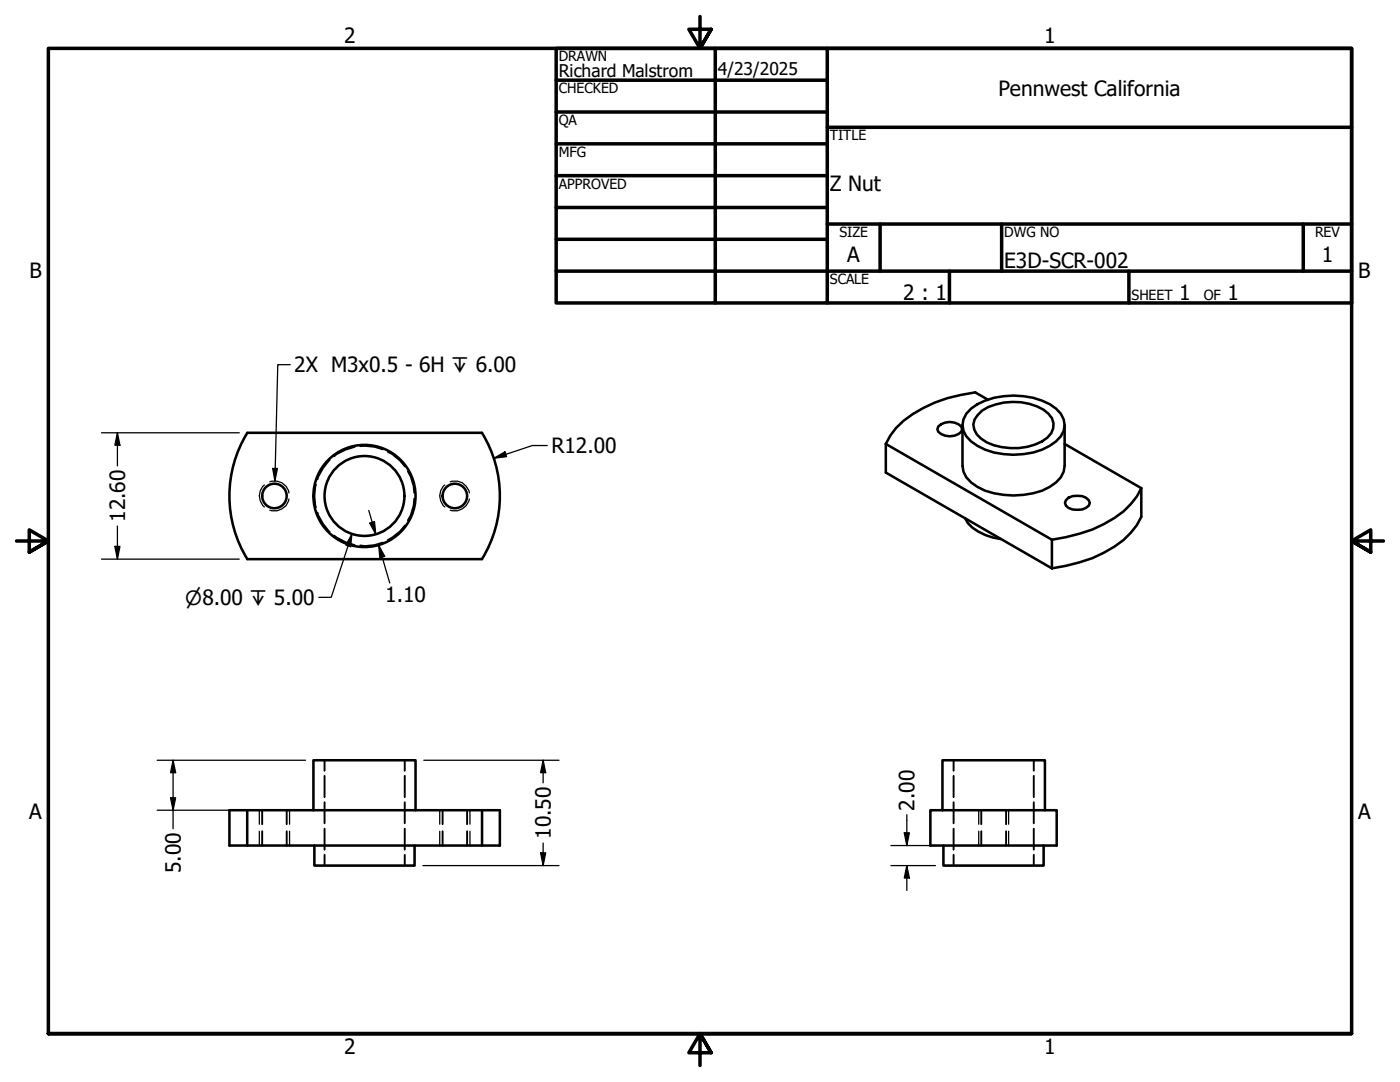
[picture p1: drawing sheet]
<svg xmlns="http://www.w3.org/2000/svg" width="279mm" height="216mm" viewBox="0 0 279 216" stroke-linecap="round" stroke-linejoin="round" font-family="sans-serif">
<!-- layer: Hidden (ANSI) -->
<g fill="none" stroke="#000" stroke-width=".38">
<path d="M63.1 96.7a8.2 8.2 0 0 0 0 4.5M65.8 91.8a9.2 9.2 0 0 0-2.4 3.8M70.8 89.2l-1.8 .5-1.8 .9-.5 .5M71.9 89h.9l1.9 .2 1.7 .5M77.4 90.2l.9 .4 1.5 1.3 1 1.2M81.4 94l.6 1.1 .5 1.9 .2 1.4M82.7 99.5l-.2 1.4-.5 1.9-.6 1M63.4 102.3a9.2 9.2 0 0 0 2.4 3.8M66.7 106.9l2.3 1.3 1.8 .6M76.4 108.3l-1.7 .5-1.9 .2-.9-.2M80.8 104.8l-1 1.2-1.5 1.3-.9 .5M64.8 151.7v2.1"/>
<path d="M64.8 154.8v4.3M80.8 151.7v2.1M80.8 154.8v4.3M190.3 151.7v2.1M190.3 154.8v4.3M206.3 151.7v2.1M206.3 154.8v4.3M52.3 161.7v2.8M52.3 165.9v2.8M57.2 161.7v2.8M57.2 165.9v2.8M64.8 160.1v4.2"/>
<path d="M64.8 165.4v4.1M64.8 170.6v2.1M80.8 160.1v4.2M80.8 165.4v4.1M80.8 170.6v2.1M88.3 161.7v2.8M88.3 165.9v2.8M93.2 161.7v2.8M93.2 165.9v2.8M190.3 160.1v4.2M190.3 165.4v4.1M190.3 170.6v2.1"/>
<path d="M195.8 161.7v2.8M195.8 165.9v2.8M200.8 161.7v2.8M200.8 165.9v2.8M206.3 160.1v4.2M206.3 165.4v4.1M206.3 170.6v2.1"/>
</g>
<!-- layer: Hidden Narrow (ANSI) -->
<g fill="none" stroke="#000" stroke-width=".25">
<path d="M52.8 96.8a2.87 2.87 0 0 0 0 4.4M53.8 96.1a2.84 2.84 0 0 1 3.9 2.3M57.7 99.6a2.94 2.94 0 0 1-3.9 2.2M88.8 96.8a2.87 2.87 0 0 0 0 4.4M89.9 96.1a2.84 2.84 0 0 1 3.8 2.3M93.7 99.6a2.94 2.94 0 0 1-3.8 2.2M51.8 161.7v2.8M51.8 165.9v2.8M57.8 161.7v2.8M57.8 165.9v2.8M87.8 161.7v2.8M87.8 165.9v2.8"/>
<path d="M93.8 161.7v2.8M93.8 165.9v2.8M195.3 161.7v2.8M195.3 165.9v2.8M201.3 161.7v2.8M201.3 165.9v2.8"/>
</g>
<!-- layer: Visible (ANSI) -->
<g fill="none" stroke="#000" stroke-width=".51">
<path d="M197.2 79.8l-2.6-1.5a27.8 27.8 0 0 0-14.3 5.6l-1.5 1.5-1.1 1.5-.9 1.7M49.4 86.4h46.8a24 24 0 0 1 0 25.2l-46.8-.1a24 24 0 0 1 0-25.1zM176.8 88.6v5.7l33.1 19.1M176.8 88.6l33.1 19.1M187.3 85.1a3.4 3.4 0 0 1 4.5 0l.2 .6a2.37 2.37 0 0 1-2.5 1.4 2.37 2.37 0 0 1-2.4-1.4zM192.1 84.8v8.2a5 5 0 0 0 3 4.2 16 16 0 0 0 14.4 0 5 5 0 0 0 3-4.2v-8.2M193.8 81.5a14.7 14.7 0 0 1 12.4-2.1 9.5 9.5 0 0 1 5.5 3.1 3.9 3.9 0 0 1-.9 5.6 14.4 14.4 0 0 1-12.4 2.2 10 10 0 0 1-5.6-3.2 3.9 3.9 0 0 1 1-5.6zM196 81.9a12.3 12.3 0 0 1 12.2-.2 3.4 3.4 0 0 1 1.6 4.7 7.5 7.5 0 0 1-4.8 2.8 11.9 11.9 0 0 1-9.2-1.7 3.1 3.1 0 0 1-.7-4.7zM212.5 88.6l15.3 8.8M213.2 99.3a3.7 3.7 0 0 1 4.1 .5l.2 .5a2.18 2.18 0 0 1-2.5 1.4 2.07 2.07 0 0 1-2.5-1.4l.2-.5zM227.8 97.4v5.7a15.1 15.1 0 0 1-7.5 7.2 33.7 33.7 0 0 1-10.4 3.1M227.8 97.4a15.1 15.1 0 0 1-7.5 7.2 33.7 33.7 0 0 1-10.4 3.1"/>
<path d="M192.6 103.4a6.8 6.8 0 0 0 4 3.3l1.5 .6 1.7 .3M209.9 107.7v5.7M45.8 161.7h54v7h-54zM49.3 161.7v7M62.5 161.7v-10h20.4v10M62.7 168.7v4h20v-4M96.2 161.7v7M185.7 161.7h25.2v7h-25.2zM188.1 161.7v-10h20.4v10M188.3 168.7v4h20v-4"/>
<circle cx="54.8" cy="99" r="2.44"/>
<circle cx="72.7" cy="99" r="8"/>
<circle cx="72.7" cy="99" r="10.2"/>
<circle cx="90.8" cy="99" r="2.44"/>
</g>
<!-- layer: Border (ANSI) -->
<g fill="none" stroke="#000" stroke-width=".7">
<path d="M111 9.7h158.7v50.8h-158.7zM111 16h54.1M139.7 3.3v6.4l-2.2-3.9h4.4l-2.2 3.9 2.2-3.9M142.7 9.7v50.8M165.1 9.7v50.8M111 22.4h54.1M111 28.7h54.1M111 35.1h54.1M165.1 25.4h104.6M111 41.4h54.1M111 47.8h54.1M111 54.1h158.7"/>
<path d="M165.1 44.7h104.6M175.6 44.7v9.4M189.5 54.1v6.4M199.9 44.7v9.4M225.3 54.1v6.4M260.1 44.7v9.4M3.3 107.9h6.4l-3.9-2.2v4.5l3.9-2.3-3.9 2.3M276.1 107.9h-6.4l3.9-2.2v4.5l-3.9-2.3 3.9 2.3M9.7 206.2v-196.5h260v196.5h-260h260M141.9 210.1l-2.2-3.9 2.2 3.9h-4.4l2.2-3.9v6.4"/>
</g>
<!-- layer: Dimension (ANSI) -->
<g fill="none" stroke="#000" stroke-width=".25">
<path d="M20.3 86.4h27.5M23.4 86.4l.5 2.4h-1zM23.4 86.4v6.6M98.6 91.4l2.2-1.2 .3 .9zM109.2 88.9h-3l-7.6 2.5M20.3 111.6h27.5M22.9 109h1l-.5 2.6zM23.4 105v6.6M73.6 101.9l1.4 4.7M73.8 104.4l.9-.3 .3 2.5zM75.6 108.8l1.2 2.2-1 .3zM75.6 108.8l2.2 7.5"/>
<path d="M31.4 151.7h29.6M34 159.2h1.1l-.6 2.5zM34.5 151.7l.6 2.5h-1.1zM34.5 151.7v13.7M84.6 151.7h27M108.4 151.7l.5 2.5h-1zM108.4 151.7v4.5M31.4 161.7h29.6M84.4 172.7h27.2M107.9 170.2h1l-.5 2.5zM108.4 168.2v4.5M177.8 172.7h8.9"/>
<path d="M177.8 168.7h8.9M180.5 166.2h1l-.5 2.5zM181 172.7l.5 2.5h-1zM181 162.6v6.1M181 172.7v5"/>
</g>
<path d="M23.4 86.4l.5 2.4h-1zM98.6 91.4l2.2-1.2 .3 .9zM22.9 109h1l-.5 2.6zM73.8 104.4l.9-.3 .3 2.5zM75.6 108.8l1.2 2.2-1 .3zM34 159.2h1.1l-.6 2.5zM34.5 151.7l.6 2.5h-1.1zM108.4 151.7l.5 2.5h-1zM107.9 170.2h1l-.5 2.5zM180.5 166.2h1l-.5 2.5zM181 172.7l.5 2.5h-1z" fill="#000"/>
<!-- layer: Symbol (ANSI) -->
<path d="M57.9 72.8h-2.5l-.5 23.1M54.4 93.5h1l-.5 2.4zM70.2 106.6l-.2 2.5-1-.3zM70.2 106.6l-4.1 12.6h-2.5" fill="none" stroke="#000" stroke-width=".25"/>
<path d="M54.4 93.5h1l-.5 2.4zM70.2 106.6l-.2 2.5-1-.3z" fill="#000"/>
<g font-size="4.2">
<text x="68.7" y="8.6">2</text>
<text x="208.4" y="8.6">1</text>
<text x="199.3" y="19.1">Pennwest California</text>
<text x="165.6" y="38">Z Nut</text>
<text x="169.1" y="52.2">A</text>
<text x="200.4" y="53.5">E3D-SCR-002</text>
<text x="263.8" y="52.2">1</text>
<text x="5.9" y="55.5">B</text>
<text x="180.3" y="59.9">2 : 1</text>
<text x="235.3" y="59.9">1</text>
<text x="245" y="59.9">1</text>
<text x="271.1" y="55.5">B</text>
<text x="58.7" y="74.3">2X M3x0.5 - 6H ↧ 6.00</text>
<text x="110" y="90.4">R12.00</text>
<text x="25" y="104.1" transform="rotate(-90 25 104.1)">12.60</text>
<text x="76.9" y="120.2">1.10</text>
<text x="182.5" y="161.7" transform="rotate(-90 182.5 161.7)">2.00</text>
<text x="5.8" y="163.4">A</text>
<text x="109.9" y="167.4" transform="rotate(-90 109.9 167.4)">10.50</text>
<text x="271" y="163.4">A</text>
<text x="36.1" y="174.2" transform="rotate(-90 36.1 174.2)">5.00</text>
<text x="68.7" y="210.3">2</text>
<text x="208.4" y="210.3">1</text>
</g>
<text font-size="3.9" x="37" y="120.7">⌀8.00 ↧ 5.00</text>
<g font-size="3.5">
<text x="111.5" y="15.4">Richard Malstrom</text>
<text x="143.3" y="14.9">4/23/2025</text>
</g>
<g font-size="2.8">
<text x="111.5" y="12.2">DRAWN</text>
<text x="111.5" y="18.6">CHECKED</text>
<text x="111.5" y="25">QA</text>
<text x="165.6" y="27.9">TITLE</text>
<text x="111.5" y="31.3">MFG</text>
<text x="111.5" y="37.7">APPROVED</text>
<text x="167.5" y="47.3">SIZE</text>
<text x="200.4" y="47.3">DWG NO</text>
<text x="262.4" y="47.2">REV</text>
<text x="165.6" y="56.7">SCALE</text>
<text x="225.8" y="59.9">SHEET</text>
<text x="240.2" y="59.9">OF</text>
</g>
</svg>
